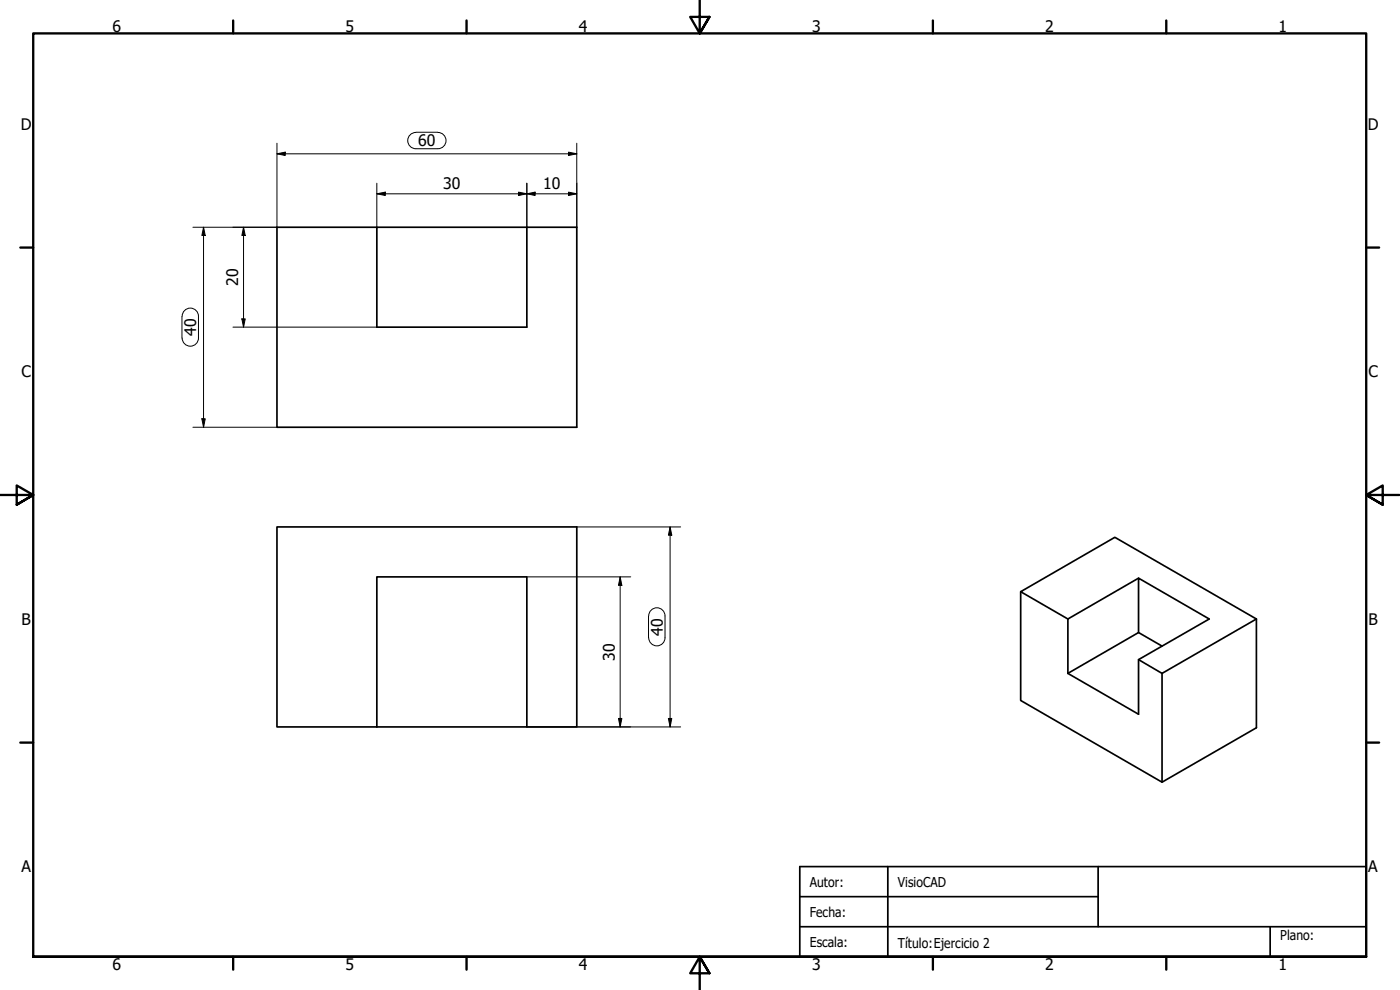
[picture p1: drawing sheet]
<svg xmlns="http://www.w3.org/2000/svg" width="420mm" height="297mm" viewBox="0 0 420 297" stroke-linecap="round" stroke-linejoin="round" font-family="sans-serif">
<!-- layer: Visible (ISO) -->
<path d="M113.1 68.2h45v30h-45zM113.1 68.2h-30v60h90v-60h-15M83.1 158.1h90v60h-90zM306.3 177.5v32.7l42.4 24.5 28.4-16.3v-32.7M341.7 173.5l21.2 12.2-21.2 12.2v16.4l-21.2-12.3 21.2-12.2zM341.7 173.5l-21.2 12.2v16.3M320.5 185.7l-14.2-8.2 28.3-16.3 42.5 24.5M341.7 189.8l7 4.1M377.1 185.7l-28.4 16.3-7-4.1M113.1 218.1v-45h45v45M348.7 202v32.7" fill="none" stroke="#000" stroke-width=".51"/>
<!-- layer: Borde (ISO) -->
<g fill="none" stroke="#000" stroke-width=".7">
<path d="M70 6.1v3.9M140 6.1v3.9M210 0v10l-2.9-4.9h5.8l-2.9 4.9 2.9-4.9M280 6.1v3.9M350 6.1v3.9M6.1 74.3h3.9M410 74.3h3.9M0 148.5h10l-5-2.8v5.7l5-2.9-5 2.9M420 148.5h-10l5-2.8v5.7l-5-2.9 5 2.9M6.1 222.8h3.9M410 222.8h3.9M10 287.1v-277.1h400v277.1h-400h400"/>
<path d="M70 287.1v3.8M140 287.1v3.8M212.9 292l-2.9-4.9 2.9 4.9h-5.8l2.9-4.9v9.9M280 287.1v3.8M350 287.1v3.8"/>
</g>
<path d="M240 260h170v27.1h-170zM240 269h89.6M240 278.1h170M266.4 260v27.1M329.6 260v18.1M381.2 278.1v9" fill="none" stroke="#000" stroke-width=".51"/>
<!-- layer: Cota (ISO) -->
<g fill="none" stroke="#000" stroke-width=".3">
<path d="M124.8 39.7a2.44 2.44 0 0 0-2.4 2.5 2.44 2.44 0 0 0 2.4 2.4M124.8 39.7h6.6M131.4 39.7a2.44 2.44 0 0 1 2.5 2.5 2.44 2.44 0 0 1-2.5 2.4M83.1 46.2l2.5-.6v1.1zM83.1 43v25.2h-25.2M83.1 46.2h90M113.1 58.2l2.5-.6v1.1zM113.1 58.2h60M113.1 55v13.2M124.8 44.6h6.6M155.6 57.6l2.5 .6-2.5 .5zM158.1 58.2l2.5-.6v1.1z"/>
<path d="M158.1 55v13.2M170.6 45.6l2.5 .6-2.5 .5zM170.6 57.6l2.5 .6-2.5 .5zM173.1 43v25.2M61.1 68.2l.5 2.5h-1zM61.1 68.2v60M73.1 68.2l.5 2.5h-1zM73.1 68.2v30M54.6 94.9v6.6M54.7 94.9a2.44 2.44 0 0 1 2.4-2.5 2.44 2.44 0 0 1 2.5 2.5v6.6a2.44 2.44 0 0 1-2.5 2.4 2.44 2.44 0 0 1-2.4-2.5M69.9 98.2h43.2M72.6 95.7h1l-.5 2.5z"/>
<path d="M57.9 128.2h25.2M60.6 125.7h1l-.5 2.5zM173.1 158.1h31.2M201.1 158.1l.5 2.5h-1zM201.1 158.1v60M158.1 173.1h31.2M186.1 173.1l.5 2.5h-1zM186.1 173.1v45M194.6 184.8v6.6M194.7 191.3a2.44 2.44 0 0 0 2.4 2.5 2.44 2.44 0 0 0 2.5-2.5M194.7 184.8a2.44 2.44 0 0 1 2.4-2.4 2.44 2.44 0 0 1 2.5 2.4M199.6 184.8v6.6"/>
<path d="M158.1 218.1h46.2M185.6 215.6h1l-.5 2.5zM200.6 215.6h1l-.5 2.5z"/>
</g>
<g fill="#000">
<path d="M83.1 46.2l2.5-.6v1.1zM113.1 58.2l2.5-.6v1.1zM155.6 57.6l2.5 .6-2.5 .5zM158.1 58.2l2.5-.6v1.1zM170.6 45.6l2.5 .6-2.5 .5zM170.6 57.6l2.5 .6-2.5 .5zM61.1 68.2l.5 2.5h-1zM73.1 68.2l.5 2.5h-1zM72.6 95.7h1l-.5 2.5zM60.6 125.7h1l-.5 2.5zM186.1 173.1l.5 2.5h-1zM201.1 158.1l.5 2.5h-1z"/>
<path d="M185.6 215.6h1l-.5 2.5zM200.6 215.6h1l-.5 2.5z"/>
</g>
<g font-size="4.8">
<text x="33.7" y="9.6">6</text>
<text x="103.7" y="9.6">5</text>
<text x="173.7" y="9.6">4</text>
<text x="243.7" y="9.6">3</text>
<text x="313.7" y="9.6">2</text>
<text x="383.7" y="9.6">1</text>
<text x="6.2" y="38.9">D</text>
<text x="410.5" y="38.9">D</text>
<text x="125.5" y="43.9">60</text>
<text x="133" y="56.6">30</text>
<text x="163" y="56.6">10</text>
<text x="71.5" y="85.8" transform="rotate(-90 71.5 85.8)">20</text>
<text x="58.9" y="100.8" transform="rotate(-90 58.9 100.8)">40</text>
<text x="6.4" y="113.1">C</text>
<text x="410.7" y="113.1">C</text>
<text x="6.4" y="187.4">B</text>
<text x="198.9" y="190.7" transform="rotate(-90 198.9 190.7)">40</text>
<text x="410.7" y="187.4">B</text>
<text x="184.5" y="198.2" transform="rotate(-90 184.5 198.2)">30</text>
<text x="6.4" y="261.7">A</text>
<text x="410.7" y="261.7">A</text>
<text x="33.7" y="290.9">6</text>
<text x="103.7" y="290.9">5</text>
<text x="173.7" y="290.9">4</text>
<text x="243.7" y="290.9">3</text>
<text x="313.7" y="290.9">2</text>
<text x="383.7" y="290.9">1</text>
</g>
<g font-size="4.1">
<text x="243" y="266.1">Autor:</text>
<text x="269.5" y="266.1">VisioCAD</text>
<text x="243" y="275.2">Fecha:</text>
<text x="243" y="284.1">Escala:</text>
<text x="269.5" y="284.4">Título:Ejercicio 2</text>
<text x="384.2" y="282.1">Plano:</text>
</g>
</svg>
